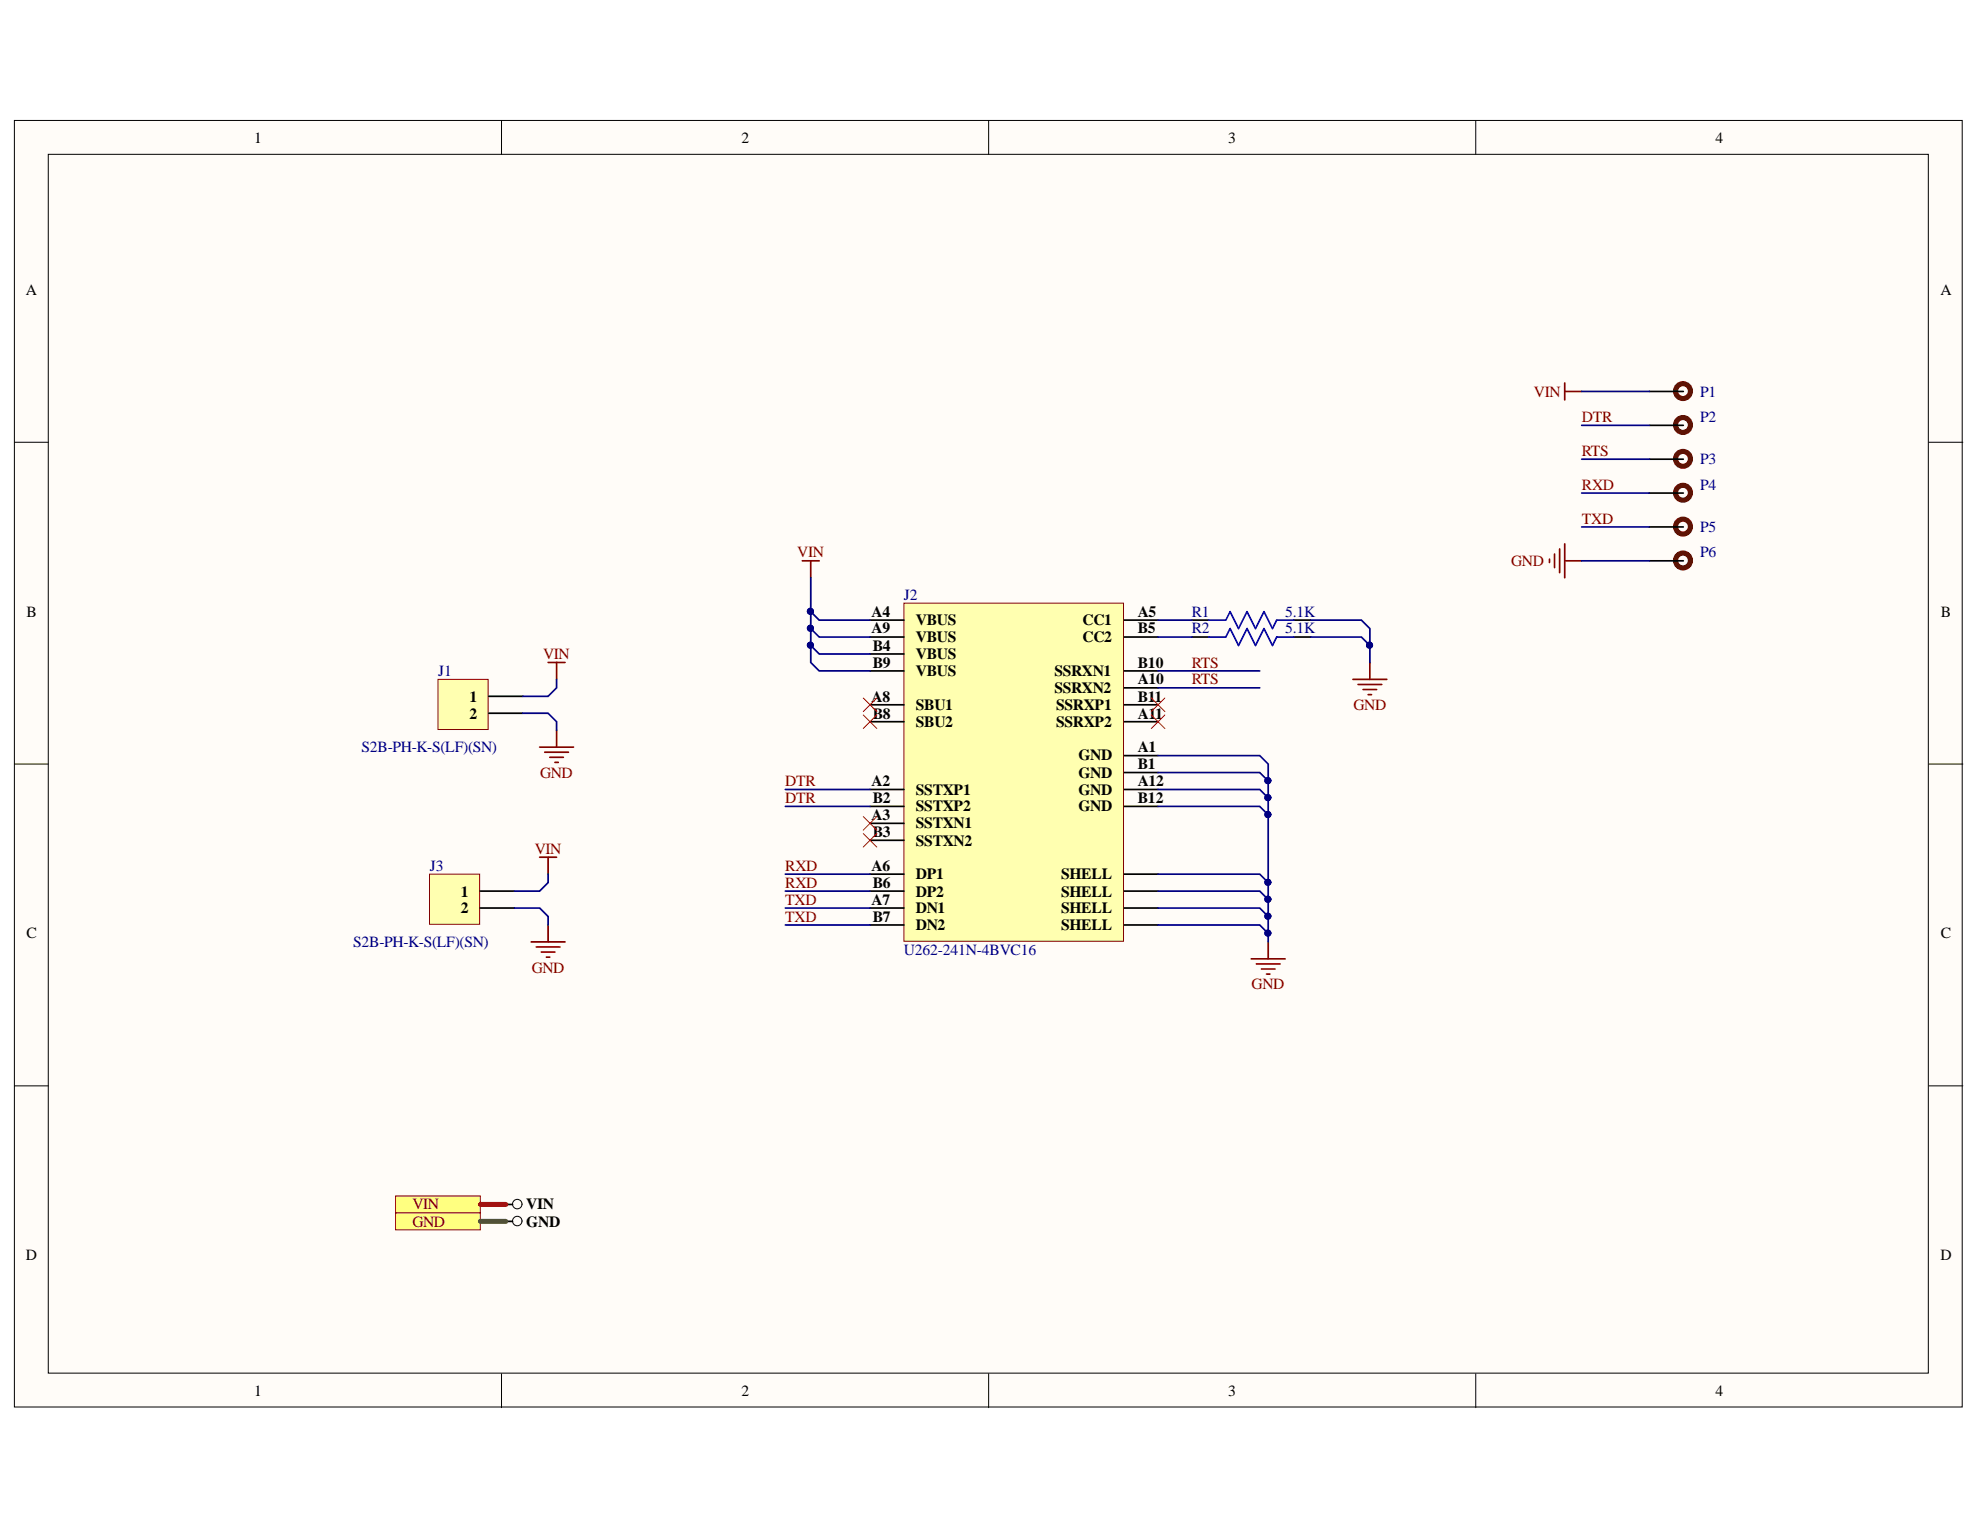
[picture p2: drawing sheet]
<svg xmlns="http://www.w3.org/2000/svg" width="279mm" height="216mm" viewBox="0 0 279 216" stroke-linecap="round" stroke-linejoin="round" font-family="sans-serif">
<g fill="#fffcf8" stroke="#000" stroke-width=".14">
<path d="M2 17h274.9v181.5h-274.9z"/>
<path d="M6.8 21.8h265.3v172h-265.3z"/>
</g>
<path d="M70.8 17v4.8M139.5 17v4.8M208.2 17v4.8M2 62.4h4.8M272.2 62.4h4.8M2 107.8h4.8M272.2 107.8h4.8M2 153.2h4.8M272.2 153.2h4.8M70.8 193.9v4.7M139.5 193.9v4.7M208.2 193.9v4.7" fill="none" stroke="#000" stroke-width=".14"/>
<g fill="none" stroke="#800000" stroke-width=".24">
<path d="M113.2 79.1h2.4M114.4 79.1v2.4M77.3 93.5h2.4M78.5 93.5v2.4M76.1 105.4h4.8M76.9 106.1h3.3M77.6 106.9h1.9M78.3 107.6h.5M78.5 103v2.4M75 132.9h4.7M75.7 133.6h3.3M76.1 121h2.4"/>
<path d="M76.4 134.3h1.9M77.1 135.1h.5M77.3 121v2.4M77.3 130.5v2.4"/>
</g>
<g fill="#ffff80" stroke="#800000" stroke-width=".14">
<path d="M55.8 168.8h12v2.4h-12z" fill-rule="evenodd"/>
<path d="M55.8 171.2h12v2.3h-12z" fill-rule="evenodd"/>
</g>
<g fill="none" stroke="#000" stroke-width=".14">
<circle cx="73" cy="172.3" r=".67"/>
<circle cx="73" cy="169.9" r=".67"/>
</g>
<path d="M71.4 170h.9M71.4 172.3h.9" fill="none" stroke="#000" stroke-width=".24"/>
<path d="M61.8 95.9h7.1v7h-7.1z" fill="#ffffb0" stroke="#800000" stroke-width=".14"/>
<path d="M69 98.3h4.8M69 100.6h4.8" fill="none" stroke="#000" stroke-width=".24"/>
<path d="M60.6 123.4h7.1v7h-7.1z" fill="#ffffb0" stroke="#800000" stroke-width=".14"/>
<path d="M67.8 125.7h4.8M67.8 128.1h4.8" fill="none" stroke="#000" stroke-width=".24"/>
<path d="M127.6 85.1h30.9v47.7h-30.9z" fill="#ffffb0" stroke="#800000" stroke-width=".14"/>
<g fill="none" stroke="#000" stroke-width=".24">
<path d="M232.8 55.2h4.7M232.8 60h4.7M232.8 64.8h4.7M232.8 69.6h4.7M232.8 74.4h4.7M232.8 79.1h4.7M122.8 87.5h4.8M122.8 99.5h4.8M122.8 89.9h4.8M122.8 92.3h4.8M122.8 94.7h4.8M158.6 87.5h4.8"/>
<path d="M158.6 99.5h4.8M158.6 89.9h4.8M158.6 97.1h4.8M158.6 94.7h4.8M168.2 87.5h2.4M168.2 89.9h2.4M182.5 87.5h2.4M182.5 89.9h2.4M122.8 111.4h4.8M122.8 116.2h4.8M122.8 101.8h4.8M122.8 113.8h4.8"/>
<path d="M122.8 118.6h4.8M158.6 106.6h4.8M158.6 111.4h4.8M158.6 101.8h4.8M158.6 109h4.8M158.6 113.8h4.8M122.8 123.4h4.8M122.8 128.1h4.8M122.8 125.7h4.8M122.8 130.5h4.8M158.6 123.4h4.8M158.6 128.1h4.8"/>
<path d="M158.6 125.7h4.8M158.6 130.5h4.8"/>
</g>
<path d="M170.6 87.5h2.4l.6-1.2 1.2 2.4 1.2-2.4 1.2 2.4 1.2-2.4 1.2 2.4 .6-1.2h2.3M170.6 89.9h2.4l.6-1.2 1.2 2.4 1.2-2.4 1.2 2.4 1.2-2.4 1.2 2.4 .6-1.2h2.3" fill="none" stroke="#00f" stroke-width=".24"/>
<path d="M121.8 98.5l1.9 1.9M123.7 98.5l-1.9 1.9M162.5 98.5l1.9 1.9M164.4 98.5l-1.9 1.9M121.8 100.9l1.9 1.9M121.8 115.2l1.9 1.9M121.8 117.6l1.9 1.9M123.7 100.9l-1.9 1.9M123.7 115.2l-1.9 1.9M123.7 117.6l-1.9 1.9M162.5 100.9l1.9 1.9M164.4 100.9l-1.9 1.9" fill="none" stroke="#f00" stroke-width=".14"/>
<g fill="none" stroke="#800000" stroke-width=".24">
<path d="M220.8 54v2.4M220.8 55.2h2.4M218.6 78.9v.5M219.4 78.2v1.9M220.1 77.5v3.3M220.8 76.7v4.8M220.8 79.1h2.4M190.9 95.9h4.8M191.6 96.6h3.4M192.3 97.3h2M193.1 98h.4M193.3 93.5v2.4"/>
<path d="M176.6 135.3h4.7M177.3 136h3.3M178 136.7h1.9M178.7 137.5h.5M179 132.9v2.4"/>
</g>
<g fill="none" stroke="#5b0f00" stroke-width=".72">
<circle cx="237.5" cy="60" r="1.05"/>
<circle cx="237.5" cy="55.2" r="1.05"/>
<circle cx="237.5" cy="79.1" r="1.05"/>
<circle cx="237.5" cy="69.5" r="1.05"/>
<circle cx="237.5" cy="64.8" r="1.05"/>
<circle cx="237.5" cy="74.3" r="1.05"/>
</g>
<g fill="none" stroke="#000080" stroke-width=".24">
<path d="M223.2 55.2h9.6M223.2 79.1h9.6M223.2 74.4h9.6M223.2 69.6h9.6M223.2 64.8h9.6M223.2 60h9.6M78.5 95.9v1.2l-1.2 1.2h-3.5M114.4 81.5v12l1.2 1.2h7.2M114.4 91.1l1.2 1.2h7.2M114.4 88.7l1.2 1.2h7.2M114.4 86.3l1.2 1.2h7.2M163.4 97.1h14.4"/>
<path d="M163.4 94.7h14.4M163.4 89.9h4.8M163.4 87.5h4.8M184.9 89.9h7.2l1.2 1.2M184.9 87.5h7.2l1.2 1.2v4.8M73.8 100.6h3.5l1.2 1.2v1.2M110.8 113.8h12M110.8 111.4h12M163.4 113.8h14.4l1.2 1.2M163.4 111.4h14.4l1.2 1.2M163.4 109h14.4l1.2 1.2M163.4 106.6h14.4l1.2 1.2v16.7"/>
<path d="M72.6 128.1h3.5l1.2 1.2v1.2M77.3 123.4v1.1l-1.2 1.2h-3.5M110.8 130.5h12M110.8 128.1h12M110.8 125.7h12M110.8 123.4h12M163.4 130.5h14.4l1.2 1.2M163.4 128.1h14.4l1.2 1.2M163.4 125.7h14.4l1.2 1.2M163.4 123.4h14.4l1.2 1.1v8.4"/>
</g>
<path d="M67.8 172.3h3.6" fill="none" stroke="#38761d" stroke-width=".72"/>
<path d="M67.8 170h3.6" fill="none" stroke="#f00" stroke-width=".72"/>
<g fill="#000080" stroke="#000080" stroke-width=".14">
<circle cx="114.4" cy="91" r=".43"/>
<circle cx="114.4" cy="88.7" r=".43"/>
<circle cx="114.4" cy="86.3" r=".43"/>
<circle cx="178.9" cy="131.7" r=".43"/>
<circle cx="178.9" cy="129.3" r=".43"/>
<circle cx="178.9" cy="126.9" r=".43"/>
<circle cx="178.9" cy="124.5" r=".43"/>
<circle cx="178.9" cy="114.9" r=".43"/>
<circle cx="178.9" cy="112.6" r=".43"/>
<circle cx="178.9" cy="110.2" r=".43"/>
<circle cx="193.3" cy="91" r=".43"/>
</g>
<g font-size="2.2">
<text x="35.9" y="20.1">1</text>
<text x="104.6" y="20.1">2</text>
<text x="173.3" y="20.1">3</text>
<text x="242.1" y="20.1">4</text>
<text x="3.6" y="41.6">A</text>
<text x="273.8" y="41.6">A</text>
<text x="3.7" y="87">B</text>
<text x="123" y="87">A4</text>
<text x="123" y="89.4">A9</text>
<text x="129.3" y="88.2">VBUS</text>
<text x="152.8" y="88.2">CC1</text>
<text x="160.5" y="87">A5</text>
<text x="160.5" y="89.4">B5</text>
<text x="273.9" y="87">B</text>
<text x="123.2" y="91.8">B4</text>
<text x="123.2" y="94.2">B9</text>
<text x="129.3" y="90.7">VBUS</text>
<text x="129.3" y="93">VBUS</text>
<text x="129.3" y="95.4">VBUS</text>
<text x="148.8" y="95.4">SSRXN1</text>
<text x="152.8" y="90.7">CC2</text>
<text x="160.5" y="94.2">B10</text>
<text x="66.2" y="99">1</text>
<text x="66.2" y="101.4">2</text>
<text x="123" y="99">A8</text>
<text x="123.2" y="101.4">B8</text>
<text x="129.3" y="100.2">SBU1</text>
<text x="148.8" y="97.8">SSRXN2</text>
<text x="149" y="100.2">SSRXP1</text>
<text x="160.5" y="96.6">A10</text>
<text x="160.5" y="101.4">A11</text>
<text x="160.5" y="99">B11</text>
<text x="129.3" y="102.6">SBU2</text>
<text x="149" y="102.6">SSRXP2</text>
<text x="152.2" y="107.3">GND</text>
<text x="160.5" y="106.1">A1</text>
<text x="123" y="111">A2</text>
<text x="123.2" y="113.3">B2</text>
<text x="129.3" y="112.1">SSTXP1</text>
<text x="152.2" y="112.1">GND</text>
<text x="152.2" y="109.8">GND</text>
<text x="160.5" y="111">A12</text>
<text x="160.5" y="108.6">B1</text>
<text x="160.5" y="113.3">B12</text>
<text x="123" y="115.7">A3</text>
<text x="123.2" y="118.1">B3</text>
<text x="129.3" y="116.9">SSTXN1</text>
<text x="129.3" y="114.5">SSTXP2</text>
<text x="129.3" y="119.3">SSTXN2</text>
<text x="152.2" y="114.5">GND</text>
<text x="123" y="122.9">A6</text>
<text x="123.2" y="125.2">B6</text>
<text x="129.3" y="124.1">DP1</text>
<text x="149.7" y="124.1">SHELL</text>
<text x="65" y="126.5">1</text>
<text x="65" y="128.9">2</text>
<text x="123" y="127.7">A7</text>
<text x="123.2" y="130.1">B7</text>
<text x="129.3" y="128.9">DN1</text>
<text x="129.3" y="126.5">DP2</text>
<text x="129.3" y="131.2">DN2</text>
<text x="149.7" y="128.9">SHELL</text>
<text x="149.7" y="126.5">SHELL</text>
<text x="149.7" y="131.2">SHELL</text>
<text x="3.7" y="132.4">C</text>
<text x="273.9" y="132.4">C</text>
<text x="74.3" y="170.7">VIN</text>
<text x="74.3" y="173.1">GND</text>
<text x="3.6" y="177.8">D</text>
<text x="273.8" y="177.8">D</text>
<text x="35.9" y="196.9">1</text>
<text x="104.6" y="196.9">2</text>
<text x="173.3" y="196.9">3</text>
<text x="242.1" y="196.9">4</text>
</g>
<g font-size="2.2" fill="#800000">
<text x="216.5" y="56">VIN</text>
<text x="223.2" y="59.5">DTR</text>
<text x="223.2" y="64.4">RTS</text>
<text x="223.2" y="69.1">RXD</text>
<text x="223.2" y="73.9">TXD</text>
<text x="112.5" y="78.6">VIN</text>
<text x="213.2" y="79.8">GND</text>
<text x="76.6" y="93">VIN</text>
<text x="168.2" y="94.2">RTS</text>
<text x="168.2" y="96.6">RTS</text>
<text x="191" y="100.2">GND</text>
<text x="76.2" y="109.8">GND</text>
<text x="110.8" y="111">DTR</text>
<text x="110.8" y="113.3">DTR</text>
<text x="75.5" y="120.5">VIN</text>
<text x="110.8" y="122.9">RXD</text>
<text x="110.8" y="125.2">RXD</text>
<text x="110.8" y="127.7">TXD</text>
<text x="110.8" y="130.1">TXD</text>
<text x="75" y="137.2">GND</text>
<text x="176.6" y="139.6">GND</text>
<text x="58.2" y="170.7">VIN</text>
<text x="58.2" y="173.1">GND</text>
</g>
<g font-size="2.2" fill="#000080">
<text x="239.9" y="56">P1</text>
<text x="239.9" y="59.5">P2</text>
<text x="239.9" y="65.5">P3</text>
<text x="239.9" y="69.1">P4</text>
<text x="239.9" y="75.1">P5</text>
<text x="239.9" y="78.6">P6</text>
<text x="127.6" y="84.7">J2</text>
<text x="168.2" y="87">R1</text>
<text x="168.2" y="89.4">R2</text>
<text x="181.4" y="87">5.1K</text>
<text x="181.4" y="89.4">5.1K</text>
<text x="61.8" y="95.4">J1</text>
<text x="51" y="106.1">S2B-PH-K-S(LF)(SN)</text>
<text x="60.6" y="122.9">J3</text>
<text x="49.8" y="133.6">S2B-PH-K-S(LF)(SN)</text>
<text x="127.6" y="134.8">U262-241N-4BVC16</text>
</g>
</svg>
